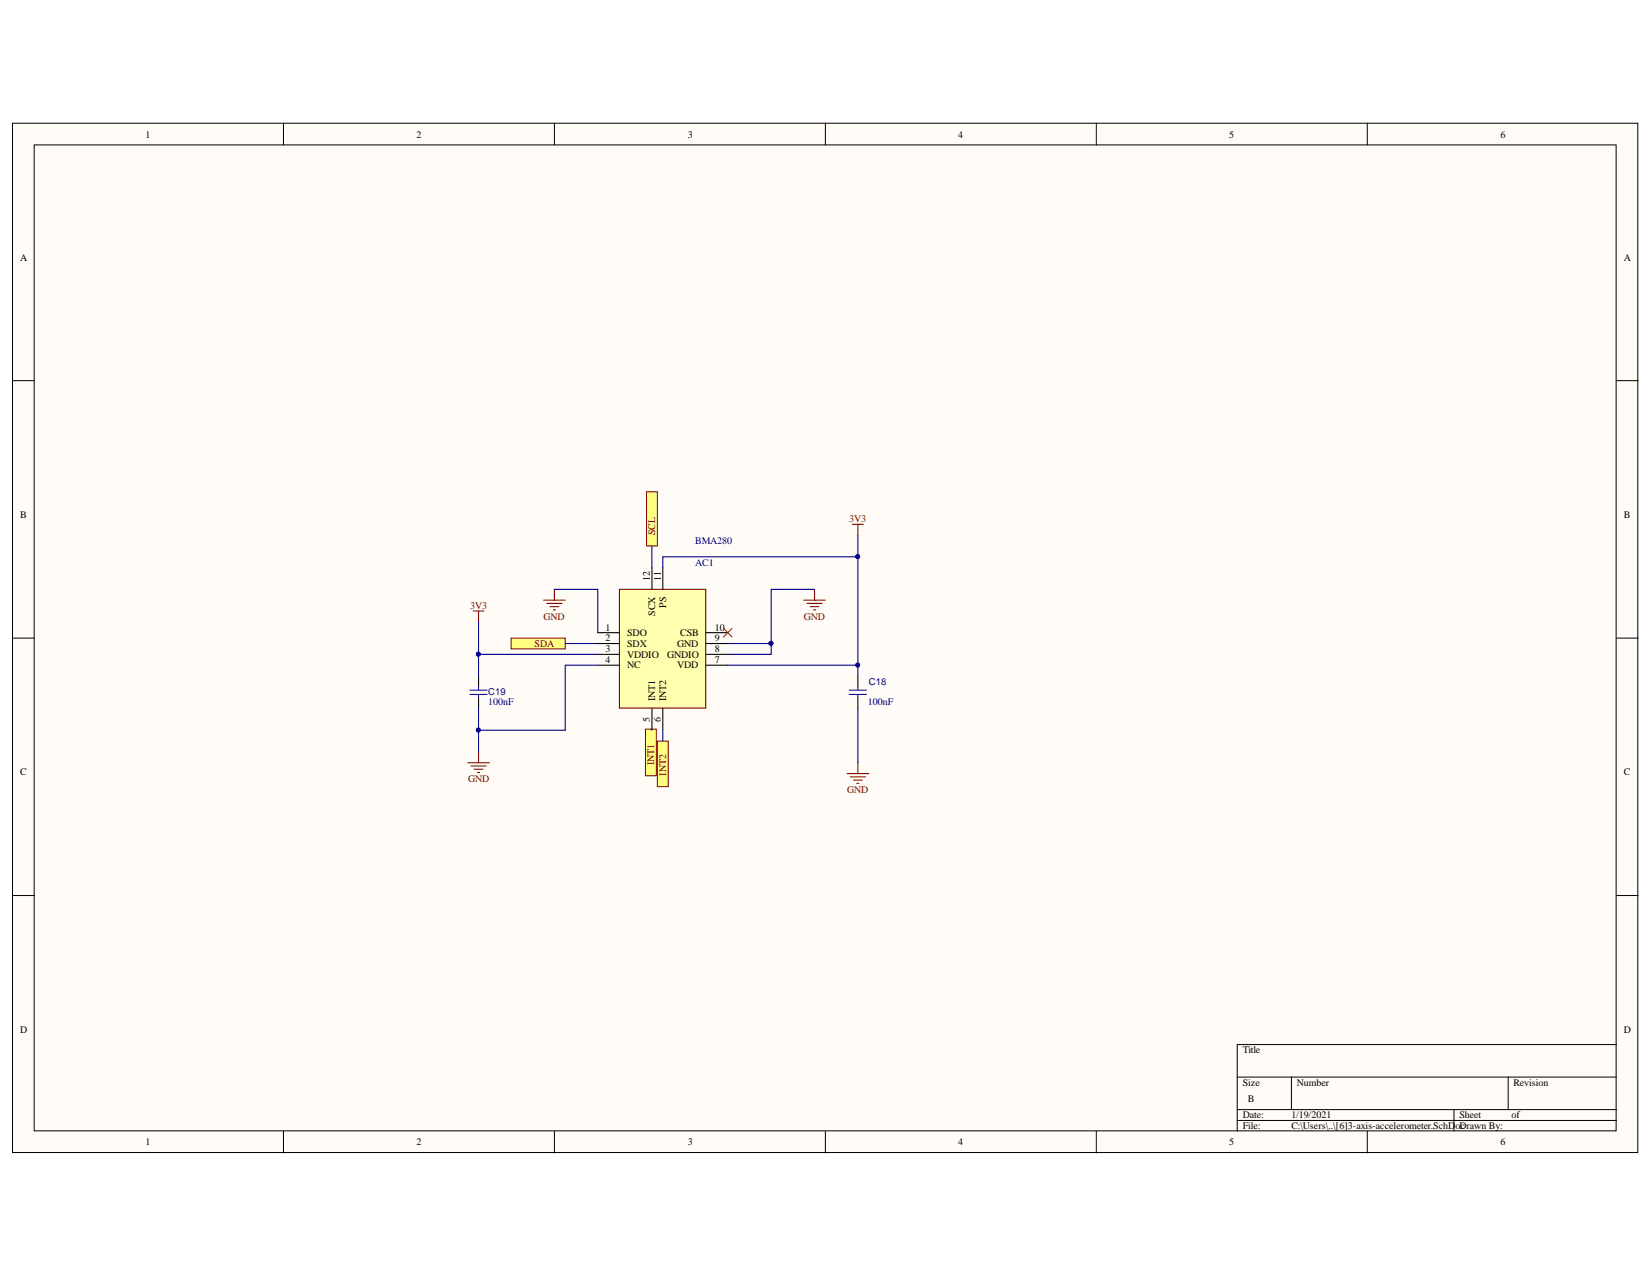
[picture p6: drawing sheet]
<svg xmlns="http://www.w3.org/2000/svg" width="279mm" height="216mm" viewBox="0 0 279 216" stroke-linecap="round" stroke-linejoin="round" font-family="sans-serif">
<g fill="#fffcf8" stroke="#000" stroke-width=".17">
<path d="M2.1 20.8h274.9v174.1h-274.9z"/>
<path d="M5.8 24.5h267.5v166.7h-267.5z"/>
</g>
<g fill="none" stroke="#000" stroke-width=".17">
<path d="M47.9 20.8v3.7M93.8 20.8v3.7M139.6 20.8v3.7M185.4 20.8v3.7M231.2 20.8v3.7M2.1 64.4h3.7M273.4 64.4h3.7M2.1 107.9h3.7M273.4 107.9h3.7M2.1 151.4h3.7M273.4 151.4h3.7M273.4 176.6h-64.2v14.7"/>
<path d="M47.9 191.3v3.6M93.8 191.3v3.6M139.6 191.3v3.6M185.4 191.3v3.6M209.2 182.1h64.2M209.2 187.6h64.2M209.2 189.4h64.2M218.4 182.1v5.5M231.2 191.3v3.6M245.9 187.6v3.7M255.1 182.1v5.5"/>
</g>
<path d="M104.8 99.6h14.6v20.1h-14.6z" fill="#ffffb0" stroke="#800000" stroke-width=".18"/>
<g fill="none" stroke="#000" stroke-width=".18">
<path d="M110.3 96v3.6M112.1 96v3.6M80.9 114.3v1.8M80.9 118v1.8M101.1 107h3.7M101.1 108.8h3.7M101.1 110.6h3.7M101.1 112.5h3.7M110.3 119.8v3.7M112.1 119.8v3.7M119.4 107h3.7M119.4 108.8h3.7"/>
<path d="M119.4 110.6h3.7M119.4 112.5h3.7M145.1 114.3v1.8M145.1 118v1.8"/>
</g>
<g fill="none" stroke="#800000" stroke-width=".18">
<path d="M93.8 99.6v1.9M137.8 99.6v1.9M144.2 88.6h1.8M145.1 88.6v1.9M80 103.3h1.9M80.9 103.3v1.8M91.9 101.5h3.7M92.5 102h2.6M93 102.6h1.5M93.6 103.1h.4M135.9 101.5h3.7M136.5 102h2.5"/>
<path d="M137 102.6h1.5M137.6 103.1h.3M79.1 129h3.7M79.7 129.5h2.5M80.2 130.1h1.5M80.8 130.6h.3M80.9 127.1v1.9M143.3 130.8h3.6M143.8 131.3h2.6M144.4 131.9h1.4M144.9 132.4h.4M145.1 129v1.8"/>
</g>
<path d="M79.5 116.7h2.9M79.5 117.4h2.9M80.9 116.1v.6M80.9 117.4v.6M143.6 116.7h3M143.6 117.4h3M145.1 116.1v.6M145.1 117.4v.6" fill="none" stroke="#00f" stroke-width=".18"/>
<path d="M122.4 106.2l1.4 1.5M123.8 106.2l-1.4 1.5" fill="none" stroke="#f00" stroke-width=".17"/>
<g fill="#ffff80" stroke="#800000" stroke-width=".17">
<path d="M109.2 123.3h1.8v7.9h-1.8z" fill-rule="evenodd"/>
<path d="M111.2 125.3h1.8v7.7h-1.8z" fill-rule="evenodd"/>
<path d="M109.3 83.1h1.9v9.2h-1.9z" fill-rule="evenodd"/>
<path d="M86.4 107.9h9.2v1.8h-9.2z" fill-rule="evenodd"/>
</g>
<g fill="none" stroke="#000080" stroke-width=".18">
<path d="M93.8 99.6h7.3v7.4M110.3 92.3v3.7M137.8 99.6h-7.4v9.2h-7.3M145.1 90.5v22M145.1 94.1h-33v1.9M80.9 105.1v5.5h20.2M80.9 119.8v7.3M80.9 110.6v3.7M95.6 108.8h5.5M101.1 112.5h-5.5v11h-14.7M123.1 112.5h22v1.8M130.4 108.8v1.8h-7.3"/>
<path d="M145.1 119.8v9.2M110.1 123.3h.2v.2M112.1 123.5v1.8"/>
</g>
<g fill="#000080" stroke="#000080" stroke-width=".17">
<circle cx="80.9" cy="110.6" r=".33"/>
<circle cx="80.9" cy="123.4" r=".33"/>
<circle cx="145.1" cy="112.4" r=".33"/>
<circle cx="145.1" cy="94.1" r=".33"/>
<circle cx="130.4" cy="108.8" r=".33"/>
</g>
<g font-size="1.7">
<text x="24.6" y="23.3">1</text>
<text x="70.5" y="23.3">2</text>
<text x="116.3" y="23.3">3</text>
<text x="162.1" y="23.3">4</text>
<text x="207.9" y="23.3">5</text>
<text x="253.8" y="23.3">6</text>
<text x="3.4" y="44.1">A</text>
<text x="274.7" y="44.1">A</text>
<text x="3.4" y="87.6">B</text>
<text x="274.7" y="87.6">B</text>
<text x="109.9" y="98.2" transform="rotate(-90 109.9 98.2)">12</text>
<text x="111.7" y="98.2" transform="rotate(-90 111.7 98.2)">11</text>
<text x="102.4" y="106.6">1</text>
<text x="106.1" y="107.5">SDO</text>
<text x="110.8" y="104.1" transform="rotate(-90 110.8 104.1)">SCX</text>
<text x="112.7" y="102.8" transform="rotate(-90 112.7 102.8)">PS</text>
<text x="115" y="107.5">CSB</text>
<text x="120.9" y="106.6">10</text>
<text x="102.4" y="108.4">2</text>
<text x="102.4" y="110.3">3</text>
<text x="102.4" y="112.1">4</text>
<text x="106.1" y="109.4">SDX</text>
<text x="106.1" y="111.2">VDDIO</text>
<text x="106.1" y="113">NC</text>
<text x="112.8" y="111.2">GNDIO</text>
<text x="114.5" y="113">VDD</text>
<text x="114.5" y="109.4">GND</text>
<text x="120.9" y="112.1">7</text>
<text x="120.9" y="110.3">8</text>
<text x="120.9" y="108.4">9</text>
<text x="110.8" y="118.5" transform="rotate(-90 110.8 118.5)">INT1</text>
<text x="112.7" y="118.5" transform="rotate(-90 112.7 118.5)">INT2</text>
<text x="109.9" y="122.1" transform="rotate(-90 109.9 122.1)">5</text>
<text x="111.7" y="122.1" transform="rotate(-90 111.7 122.1)">6</text>
<text x="3.4" y="131.1">C</text>
<text x="274.7" y="131.1">C</text>
<text x="3.4" y="174.6">D</text>
<text x="210.2" y="178.1">Title</text>
<text x="274.7" y="174.6">D</text>
<text x="210.2" y="183.6">Size</text>
<text x="219.3" y="183.6">Number</text>
<text x="256" y="183.6">Revision</text>
<text x="210.2" y="189.1">Date:</text>
<text x="210.2" y="190.9">File:</text>
<text x="211" y="186.3">B</text>
<text x="218.4" y="189.1">1/19/2021</text>
<text x="218.4" y="190.9">C:\Users\..\[6]3-axis-accelerometer.SchD</text>
<text x="246.1" y="190.9">oc</text>
<text x="246.8" y="189.1">Sheet</text>
<text x="246.8" y="190.9">Drawn By:</text>
<text x="255.6" y="189.1">of</text>
<text x="24.6" y="193.7">1</text>
<text x="70.5" y="193.7">2</text>
<text x="116.3" y="193.7">3</text>
<text x="162.1" y="193.7">4</text>
<text x="207.9" y="193.7">5</text>
<text x="253.8" y="193.7">6</text>
</g>
<g font-size="1.7" fill="#800000">
<text x="143.6" y="88.3">3V3</text>
<text x="110.8" y="90.5" transform="rotate(-90 110.8 90.5)">SCL</text>
<text x="79.5" y="102.9">3V3</text>
<text x="91.9" y="104.8">GND</text>
<text x="135.9" y="104.8">GND</text>
<text x="90.4" y="109.4">SDA</text>
<text x="110.6" y="129.3" transform="rotate(-90 110.6 129.3)">INT1</text>
<text x="112.7" y="131.2" transform="rotate(-90 112.7 131.2)">INT2</text>
<text x="79.2" y="132.3">GND</text>
<text x="143.3" y="134.1">GND</text>
</g>
<g font-size="1.7" fill="#000080">
<text x="117.6" y="95.7">AC1</text>
<text x="117.6" y="91.9">BMA280</text>
<text x="82.6" y="119.2">100nF</text>
<text x="146.8" y="119.2">100nF</text>
</g>
<g font-size="1.6" fill="#000080">
<text x="82.6" y="117.5">C19</text>
<text x="146.9" y="115.8">C18</text>
</g>
</svg>
